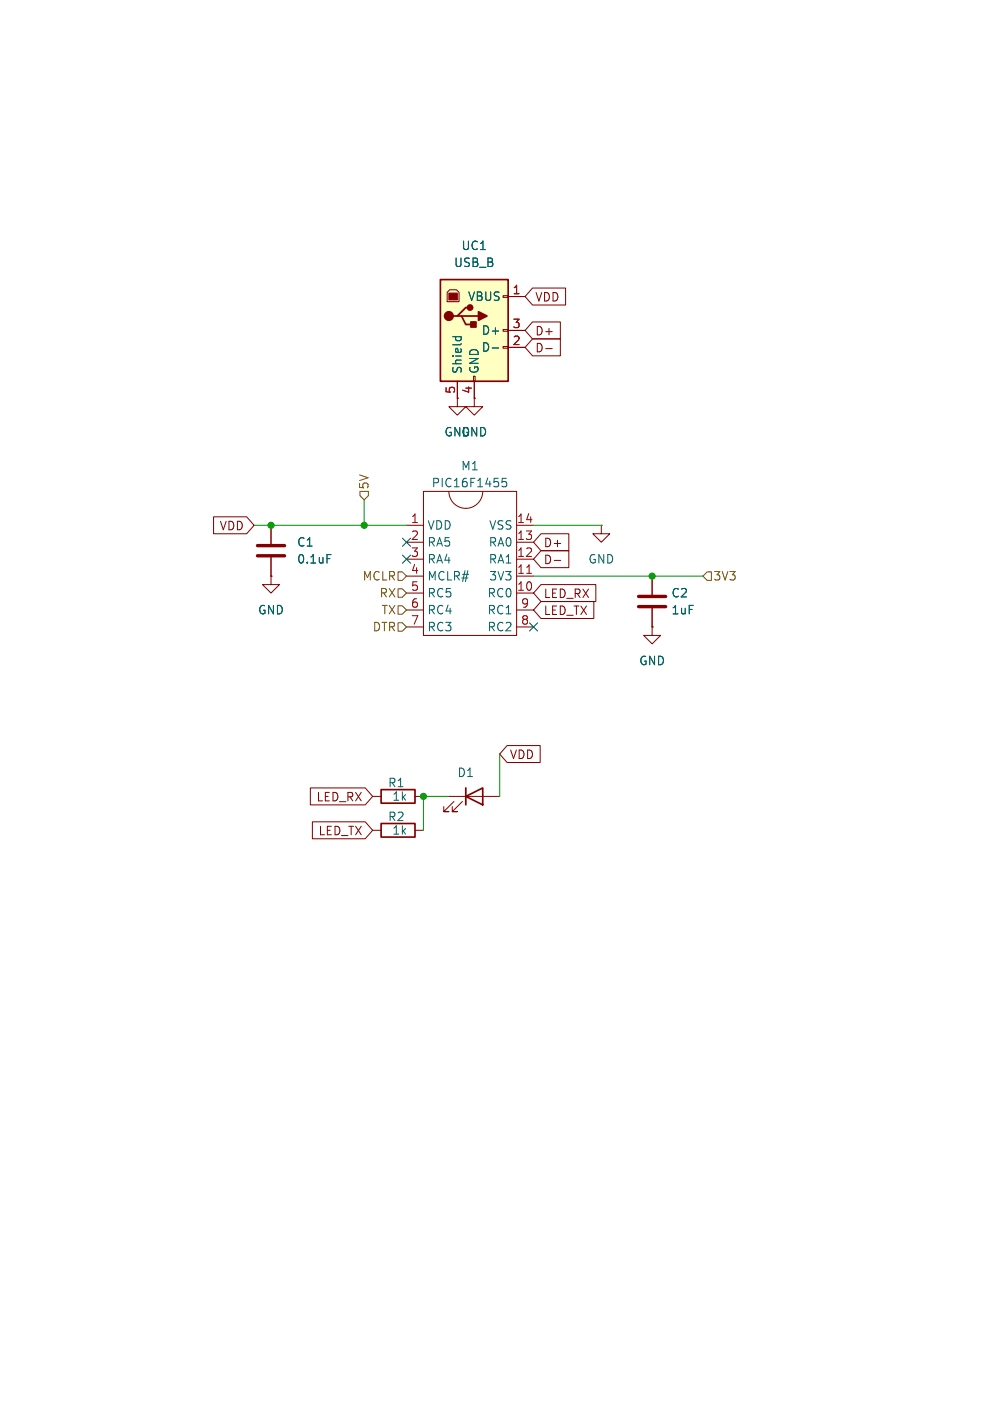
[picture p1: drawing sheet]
<svg xmlns="http://www.w3.org/2000/svg" width="148mm" height="210mm" viewBox="0 0 148 210" stroke-linecap="round" stroke-linejoin="round" font-family="sans-serif">
<path d="M38.6 83.3h4.1M38.6 81.8h4.1" fill="none" stroke="#840000" stroke-width=".51"/>
<g fill="none" stroke="#840000" stroke-width=".15">
<path d="M40.6 78.7v2.8M90.2 78.7v1.3h1.2l-1.2 1.3-1.3-1.3h1.3M90.2 78.7h.1M40.6 86.4v1.2h1.3l-1.3 1.3-1.2-1.3h1.2M40.6 86.4h.1M40.6 83.6v2.8M55.9 119.4h1.2M62.2 119.4h1.3M67.3 119.4h7.6M55.9 124.5h1.2M62.2 124.5h1.3M68.1 120.1l-1.6 1.6h.8h-.8v-.8"/>
<path d="M69.3 120.1l-1.5 1.6h.8h-.8v-.8"/>
</g>
<path d="M49 83.1h.6" fill="none" stroke="#006464" stroke-width=".15"/>
<path d="M57.1 118.4h5.1v2h-5.1zM69.8 119.4l2.6-1.3v2.6zM69.8 118.1v2.6M57.1 123.4h5.1v2.1h-5.1z" fill="none" stroke="#840000" stroke-width=".25"/>
<path d="M66 41.9h10.2v15.3h-10.2z" fill="#ffffc2"/>
<path d="M66 41.9h10.2v15.3h-10.2zM68.6 47.4h.6l.6 1.2h1.3M69.2 47.4h2.6M70.5 46.1h-.7l-1.2 1.3h-.7" fill="none" stroke="#840000" stroke-width=".25"/>
<g fill="#840000" stroke="#840000" stroke-width=".25">
<path d="M71.8 46.7l1.2 .7-1.2 .6z"/>
<path d="M70.6 48.3h.8v.7h-.8z"/>
<circle cx="67.3" cy="47.4" r=".63"/>
<circle cx="70.5" cy="46.1" r=".38"/>
</g>
<path d="M67.3 43.9h1.3v1.1h-1.3z" fill="#840000" stroke="#840000" stroke-width=".15"/>
<g fill="none" stroke="#840000" stroke-width=".15">
<path d="M67.4 43.4h1.1l.3 .4v1.4h-1.7v-1.4zM68.6 59.7v1.3h1.2l-1.2 1.2-1.3-1.2h1.3M68.6 59.7h.1M68.6 57.2v2.5M71 56.4h.2v.8h-.2zM71.1 57.2v3.8h1.3l-1.3 1.2-1.3-1.2h1.3M75.4 51.9h.8v.3h-.8zM75.4 49.4h.8v.3h-.8zM75.4 44.3h.8v.3h-.8zM76.2 44.5h2.5M76.2 52.1h2.5M76.2 49.5h2.5"/>
<path d="M79.9 50.8h4.1v2.5h-4.1l-1.2-1.2zM79.9 48.3h4.1v2.5h-4.1l-1.2-1.3zM79.9 43.2h4.9v2.5h-4.9l-1.2-1.2zM81.8 52.3h1M32 77.5h5l1.1 1.2-1.1 1.3h-5zM40.6 78.7v2.8M61 78.7h2.5M63.5 73.7h14v21.6h-14zM67.3 73.7a2.54 2.54 0 0 0 2.5 2.5 2.54 2.54 0 0 0 2.6-2.5M77.5 78.7h2.5M40.6 86.4h.1M40.6 83.6v2.8"/>
<path d="M61 88.9h2.5M61 86.4h2.5M61 83.8h2.5M61 81.3h2.5M61 91.4h2.5M61 94h2.5M77.5 88.9h2.5M77.5 86.4h2.5M77.5 83.8h2.5M77.5 81.3h2.5M77.5 91.4h2.5M77.5 94h2.5"/>
<path d="M81.1 87.6h8.2v2.6h-8.2l-1.1-1.3zM81.1 82.5h4.2v2.6h-4.2l-1.1-1.3zM81.1 80h4.2v2.6h-4.2l-1.1-1.3zM81.1 90.2h7.9v2.5h-7.9l-1.1-1.3zM83.1 84h1M97.8 94v1.3h1.3l-1.3 1.2-1.3-1.2h1.3M97.8 94h.1M97.8 86.4v2.8M97.8 91.2v2.8M46.5 118.1h8.3l1.1 1.3-1.1 1.3h-8.3zM76 111.8h5v2.5h-5l-1.1-1.3zM46.8 123.2h8l1.1 1.3-1.1 1.2h-8z"/>
</g>
<path d="M67.9 50.5h1.3M68.4 50.5l-.1 .3M69.1 50.5l.1 .3M73.8 52.2h1M75.9 71.7h-.6v.6l.1-.1h.5l.1 .2-.1 .4-.2 .2-.4-.2M49 83.1h.6" fill="none" stroke="#006464" stroke-width=".15"/>
<path d="M95.8 90.9h4M95.8 89.4h4" fill="none" stroke="#840000" stroke-width=".51"/>
<path d="M79 85.9h.7" fill="none" stroke="#a90000" stroke-width=".15"/>
<path d="M54 73.7h1.2v.6l-.6 .6-.6-.6zM59.7 93.3h.6l.7 .7-.7 .6h-.6zM59.7 88.3h.6l.7 .6-.7 .6h-.6zM59.7 90.8h.6l.7 .6-.7 .7h-.6zM59.7 85.7h.6l.7 .7-.7 .6h-.6zM106 85.7h.7v1.3h-.7l-.6-.6z" fill="none" stroke="#725600" stroke-width=".15"/>
<path d="M38.1 78.7h22.9M54.6 74.9v3.8M80 78.7h10.2M80 86.4h25.4M67.3 119.4h-3.8v5.1M74.9 113v6.4" fill="none" stroke="#009600" stroke-width=".15"/>
<path d="M60.4 80.7l1.2 1.2M60.4 83.2l1.2 1.2M61.6 80.7l-1.2 1.2M61.6 83.2l-1.2 1.2M79.4 93.4l1.2 1.2M80.6 93.4l-1.2 1.2" fill="none" stroke="#000084" stroke-width=".15"/>
<g fill="#009600" stroke="#009600" stroke-width=".15">
<circle cx="97.8" cy="86.4" r=".46"/>
<circle cx="54.6" cy="78.7" r=".46"/>
<circle cx="40.6" cy="78.7" r=".46"/>
<circle cx="63.5" cy="119.4" r=".46"/>
</g>
<g font-size="1.8" fill="#006464">
<text x="68" y="40.2">USB_B</text>
<text x="69.1" y="37.7">UC1</text>
<text x="70.1" y="45.3">VBUS</text>
<text x="72.1" y="52.9">D-</text>
<text x="72.1" y="50.4">D+</text>
<text x="69.4" y="56.1" transform="rotate(-90 69.4 56.1)">Shield</text>
<text x="72" y="56.1" transform="rotate(-90 72 56.1)">GND</text>
<text x="66.5" y="65.6">GND</text>
<text x="69.1" y="65.6">GND</text>
<text x="69.1" y="70.7">M1</text>
<text x="64.6" y="73.3">PIC16F1455</text>
<text x="44.5" y="82.1">C1</text>
<text x="64" y="79.6">VDD</text>
<text x="64" y="82.1">RA5</text>
<text x="73.2" y="82.1">RA0</text>
<text x="73.3" y="79.6">VSS</text>
<text x="44.5" y="84.7">0.1uF</text>
<text x="64" y="84.7">RA4</text>
<text x="64" y="87.2">MCLR#</text>
<text x="64" y="89.8">RC5</text>
<text x="73" y="89.8">RC0</text>
<text x="73.2" y="84.7">RA1</text>
<text x="73.3" y="87.2">3V3</text>
<text x="88.1" y="84.7">GND</text>
<text x="100.6" y="89.8">C2</text>
<text x="38.6" y="92.3">GND</text>
<text x="64" y="92.3">RC4</text>
<text x="64" y="94.8">RC3</text>
<text x="73" y="94.8">RC2</text>
<text x="73" y="92.3">RC1</text>
<text x="100.6" y="92.3">1uF</text>
<text x="95.8" y="99.9">GND</text>
<text x="58.1" y="118.2">R1</text>
<text x="68.5" y="116.7">D1</text>
<text x="58.1" y="123.3">R2</text>
<text x="58.7" y="120.2">1k</text>
<text x="58.7" y="125.3">1k</text>
</g>
<g font-size="1.8" fill="#a90000">
<text x="76.8" y="44.2">1</text>
<text x="76.8" y="51.8">2</text>
<text x="76.8" y="49.3">3</text>
<text x="68.3" y="59.1" transform="rotate(-90 68.3 59.1)">5</text>
<text x="70.9" y="59.1" transform="rotate(-90 70.9 59.1)">4</text>
<text x="61.5" y="78.5">1</text>
<text x="61.5" y="81">2</text>
<text x="61.5" y="83.6">3</text>
<text x="77.4" y="83.6">12</text>
<text x="77.4" y="81">13</text>
<text x="77.4" y="78.5">14</text>
<text x="61.5" y="86.1">4</text>
<text x="61.5" y="88.6">5</text>
<text x="77.4" y="88.6">10</text>
<text x="77.4" y="86.1">11</text>
<text x="61.5" y="91.2">6</text>
<text x="61.5" y="93.7">7</text>
<text x="78" y="93.7">8</text>
<text x="78" y="91.2">9</text>
</g>
<g font-size="1.8" fill="#840000">
<text x="80.2" y="45.4">VDD</text>
<text x="80.2" y="53">D-</text>
<text x="80.2" y="50.5">D+</text>
<text x="32.8" y="79.7">VDD</text>
<text x="81.4" y="82.2">D+</text>
<text x="81.4" y="89.9">LED_RX</text>
<text x="81.4" y="84.8">D-</text>
<text x="81.4" y="92.4">LED_TX</text>
<text x="76.4" y="114">VDD</text>
<text x="47.4" y="120.3">LED_RX</text>
<text x="47.7" y="125.4">LED_TX</text>
</g>
<g font-size="1.8" fill="#725600">
<text x="55.5" y="73.5" transform="rotate(-90 55.5 73.5)">5V</text>
<text x="54.3" y="87.2">MCLR</text>
<text x="56.8" y="89.8">RX</text>
<text x="106.9" y="87.2">3V3</text>
<text x="55.8" y="94.8">DTR</text>
<text x="57.1" y="92.3">TX</text>
</g>
</svg>
